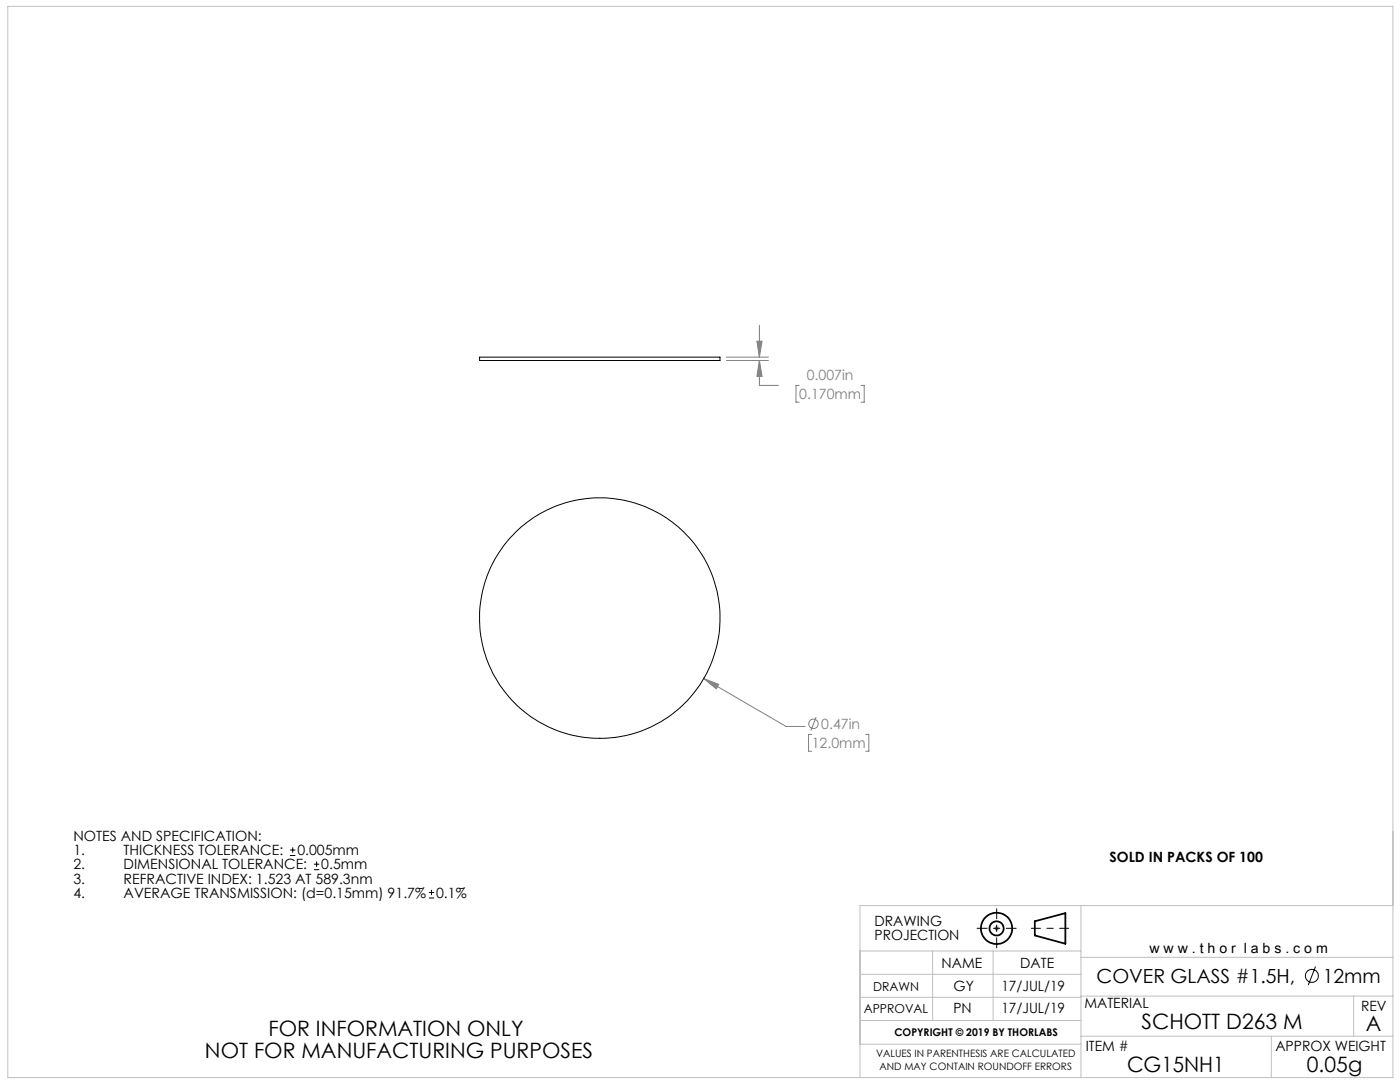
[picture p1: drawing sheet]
<svg xmlns="http://www.w3.org/2000/svg" width="279mm" height="216mm" viewBox="0 0 279 216" stroke-linecap="round" stroke-linejoin="round" font-family="sans-serif">
<g fill="none" stroke="#000" stroke-width=".35">
<path d="M206.5 183.8l6.1-1.6v6.1l-6.1-1.6z"/>
<circle cx="198.9" cy="185.2" r="3.1"/>
<circle cx="198.9" cy="185.2" r="1.4"/>
</g>
<g fill="none" stroke="#808080" stroke-width=".2">
<path d="M145 71.9h8.4M145 71.3h8.4M151.1 68.1h1l-.5 3.2zM151.6 71.9l.5 3.2h-1zM151.6 71.9v5h3.8M151.6 64.9v6.4M159.5 76.9h-.6v3.4h.6M171.8 76.9h.7v3.4h-.7M140.4 135.4l3 1.2-.5 .8zM140.4 135.4l16.5 9.6h3.8M162 146.5h-.6v3.4h.6M162.9 143.1l-1.1 2.7"/>
<path d="M172.8 146.5h.6v3.4h-.6M198.4 185.2h1M198.5 184.9l.7 .7M198.9 184.7v1M199.2 184.9l-.7 .7"/>
<circle cx="162.3" cy="144.4" r=".95"/>
</g>
<path d="M205.8 185.2h7.5" fill="none" stroke="#000" stroke-width=".2" stroke-dasharray="15.2 1.3 1.3 1.3" stroke-dashoffset="13.4"/>
<path d="M195 185.2h7.8M198.9 181.3v7.8" fill="none" stroke="#000" stroke-width=".2" stroke-dasharray="15.2 1.3 1.3 1.3" stroke-dashoffset="13.2"/>
<g fill="none" stroke="#c0c0c0" stroke-width=".2">
<path d="M1.6 1.3h276.4v213.7h-276.4zM171.6 189.8h44.1M171.6 199h44.1M171.6 194.4h44.1M186.1 189.8v13.8M198.2 189.8v13.8M215.7 198.8h62.3M215.7 180.7v34.3M215.7 191h62.3M270.2 198.8v8M278 180.7h-106.4v34.3M171.6 203.6h44.1"/>
<path d="M171.6 208.4h44.1M215.7 206.8h62.3M253.7 206.8v8.2"/>
</g>
<path d="M57.9 170.7h1M57.9 169.6h1M58.4 169.1v1M62.7 173.5h1M62.7 172.4h1M63.2 171.9v1.1M85.6 179.2h1M85.6 178.1h1M86.1 177.6v1" fill="none" stroke="#000" stroke-width=".2"/>
<path d="M140.4 135.4l2.5 2 .5-.8zM151.6 71.9l.5 3.2h-1zM151.1 68.1h1l-.5 3.2z" fill="#808080"/>
<g fill="none" stroke="#000" stroke-width=".2">
<path d="M95.7 71.3h48v.6h-48zM262.5 192.9l-1.4 3.7"/>
<circle cx="119.7" cy="123.3" r="24"/>
<circle cx="261.8" cy="194.7" r="1.3"/>
</g>
<g font-size="4.2">
<text x="53.6" y="206.8">FOR INFORMATION ONLY</text>
<text x="227.8" y="205.3">SCHOTT D263 M</text>
<text x="272.6" y="205.8">A</text>
<text x="40.9" y="211">NOT FOR MANUFACTURING PURPOSES</text>
<text x="224.9" y="213.9">CG15NH1</text>
<text x="260.8" y="213.9">0.05g</text>
</g>
<g font-size="3.9">
<text x="218.9" y="196.2">COVER GLASS #1.5H,</text>
<text x="264" y="196.2">12mm</text>
</g>
<g font-size="2.8" fill="#808080">
<text x="161" y="75.8">0.007in</text>
<text x="159.5" y="79.6">0.170mm</text>
<text x="162" y="149.3">12.0mm</text>
<text x="163.9" y="145.5">0.47in</text>
</g>
<g font-size="2.8">
<text x="14.7" y="167.9">NOTES AND SPECIFICATION:</text>
<text x="14.7" y="170.7">1.</text>
<text x="14.7" y="173.5">2.</text>
<text x="24.7" y="173.5">DIMENSIONAL TOLERANCE:</text>
<text x="24.7" y="170.7">THICKNESS TOLERANCE:</text>
<text x="59.3" y="170.7">0.005mm</text>
<text x="64.1" y="173.5">0.5mm</text>
<text x="221.4" y="172">SOLD IN PACKS OF 100</text>
<text x="14.7" y="176.3">3.</text>
<text x="14.7" y="179.1">4.</text>
<text x="24.7" y="176.3">REFRACTIVE INDEX: 1.523 AT 589.3nm</text>
<text x="24.7" y="179.1">AVERAGE TRANSMISSION: (d=0.15mm) 91.7%</text>
<text x="87" y="179.1">0.1%</text>
<text x="174.5" y="184.8">DRAWING</text>
<text x="174.5" y="187.6">PROJECTION</text>
<text x="229.4" y="190.2">w w w . t h o r l a b s . c o m</text>
<text x="187.9" y="193.2">NAME</text>
<text x="190.3" y="197.7">GY</text>
<text x="199.9" y="197.7">17/JUL/19</text>
<text x="203.6" y="193.2">DATE</text>
<text x="190.3" y="202.2">PN</text>
<text x="199.9" y="202.2">17/JUL/19</text>
<text x="216.4" y="201.2">MATERIAL</text>
<text x="271.6" y="201.8">REV</text>
<text x="216.7" y="209.7">ITEM #</text>
<text x="254.5" y="209.7">APPROX WEIGHT</text>
</g>
<g font-size="2.5">
<text x="174.2" y="197.7">DRAWN</text>
<text x="172.4" y="202.2">APPROVAL</text>
</g>
<text font-size="2.1" x="178.5" y="206.8">COPYRIGHT © 2019 BY THORLABS</text>
<g font-size="2">
<text x="174.8" y="211">VALUES IN PARENTHESIS ARE CALCULATED</text>
<text x="175.5" y="213.5">AND MAY CONTAIN ROUNDOFF ERRORS</text>
</g>
</svg>
